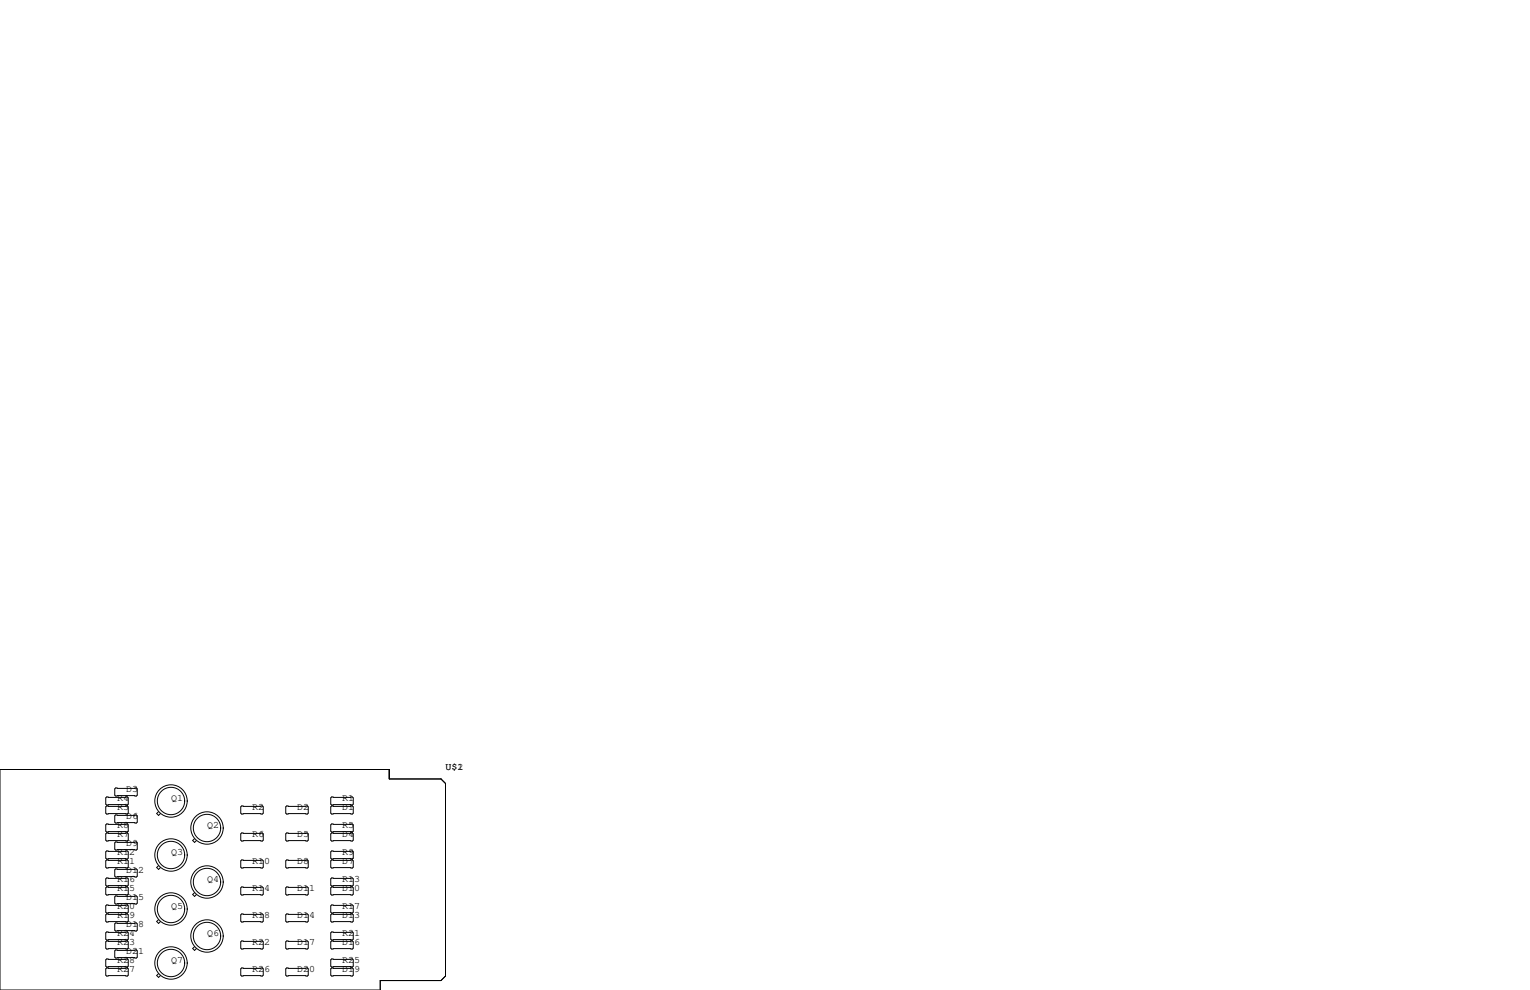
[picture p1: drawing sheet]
<svg xmlns="http://www.w3.org/2000/svg" width="432mm" height="279mm" viewBox="0 0 432 279" stroke-linecap="round" stroke-linejoin="round" font-family="sans-serif">
<g fill="none" stroke="#000" stroke-width=".28">
<path d="M0 217.2h109.9v2.6h14.6l1.2 1.3v54.4l-1.2 1.2h-17.2v2.7h-107.3zM30.1 235.1h5.8l.3 .2v1.8l-.3 .3h-5.8l-.3-.3v-1.8zM30.1 227.5h5.8l.3 .2v1.8l-.3 .2h-5.8l-.3-.2v-1.8zM30.1 224.9h5.8l.3 .3v1.7l-.3 .3h-5.8l-.3-.3v-1.7zM30.1 232.5h5.8l.3 .3v1.8l-.3 .2h-5.8l-.3-.2v-1.8zM32.6 237.6h5.9l.2 .3v1.7l-.2 .3h-5.9l-.2-.3v-1.7zM32.6 222.4h5.9l.2 .2v1.8l-.2 .3h-5.9l-.2-.3v-1.8zM32.6 230h5.9l.2 .3v1.7l-.2 .3h-5.9l-.2-.3v-1.7zM44.8 229.1l-.6 .5 .6 .5 .5-.5M54.9 236.7l-.5 .5 .5 .5 .5-.5M68.2 235.1h5.8l.3 .2v1.8l-.3 .3h-5.8l-.3-.3v-1.8zM68.2 227.5h5.8l.3 .2v1.8l-.3 .2h-5.8l-.3-.2v-1.8z"/>
<path d="M80.9 227.5h5.8l.3 .2v1.8l-.3 .2h-5.8l-.3-.2v-1.8zM80.9 235.1h5.8l.3 .2v1.8l-.3 .3h-5.8l-.3-.3v-1.8zM93.6 224.9h5.8l.3 .3v1.7l-.3 .3h-5.8l-.3-.3v-1.7zM93.6 227.5h5.8l.3 .2v1.8l-.3 .2h-5.8l-.3-.2v-1.8zM93.6 232.5h5.8l.3 .3v1.8l-.3 .2h-5.8l-.3-.2v-1.8zM93.6 235.1h5.8l.3 .2v1.8l-.3 .3h-5.8l-.3-.3v-1.8zM30.1 242.7h5.8l.3 .3v1.7l-.3 .3h-5.8l-.3-.3v-1.7zM30.1 240.2h5.8l.3 .2v1.8l-.3 .2h-5.8l-.3-.2v-1.8zM30.1 247.8h5.8l.3 .2v1.8l-.3 .3h-5.8l-.3-.3v-1.8zM30.1 250.3h5.8l.3 .3v1.7l-.3 .3h-5.8l-.3-.3v-1.7zM30.1 255.4h5.8l.3 .3v1.7l-.3 .3h-5.8l-.3-.3v-1.7zM30.1 257.9h5.8l.3 .3v1.8l-.3 .2h-5.8l-.3-.2v-1.8z"/>
<path d="M32.6 245.2h5.9l.2 .3v1.8l-.2 .2h-5.9l-.2-.2v-1.8zM32.6 252.9h5.9l.2 .2v1.8l-.2 .2h-5.9l-.2-.2v-1.8zM44.8 244.3l-.6 .5 .6 .6 .5-.6M44.8 259.5l-.6 .6 .6 .5 .5-.5M54.9 251.9l-.5 .6 .5 .5 .5-.5M67.9 250.6l.3-.3h5.8l.3 .3v1.7l-.3 .3h-5.8l-.3-.3zM67.9 258.2l.3-.3h5.8l.3 .3v1.8l-.3 .2h-5.8l-.3-.2zM68.2 242.7h5.8l.3 .3v1.7l-.3 .3h-5.8l-.3-.3v-1.7zM80.6 250.6l.3-.3h5.8l.3 .3v1.7l-.3 .3h-5.8l-.3-.3zM80.6 258.2l.3-.3h5.8l.3 .3v1.8l-.3 .2h-5.8l-.3-.2zM80.9 242.7h5.8l.3 .3v1.7l-.3 .3h-5.8l-.3-.3v-1.7zM93.3 248l.3-.2h5.8l.3 .2v1.8l-.3 .3h-5.8l-.3-.3z"/>
<path d="M93.3 250.6l.3-.3h5.8l.3 .3v1.7l-.3 .3h-5.8l-.3-.3zM93.3 255.7l.3-.3h5.8l.3 .3v1.7l-.3 .3h-5.8l-.3-.3zM93.3 258.2l.3-.3h5.8l.3 .3v1.8l-.3 .2h-5.8l-.3-.2zM93.6 242.7h5.8l.3 .3v1.7l-.3 .3h-5.8l-.3-.3v-1.7zM93.6 240.2h5.8l.3 .2v1.8l-.3 .2h-5.8l-.3-.2v-1.8zM30.1 265.6h5.8l.3 .2v1.8l-.3 .2h-5.8l-.3-.2v-1.8zM30.1 263h5.8l.3 .3v1.7l-.3 .3h-5.8l-.3-.3v-1.7zM30.1 270.6h5.8l.3 .3v1.8l-.3 .2h-5.8l-.3-.2v-1.8zM30.1 273.2h5.8l.3 .2v1.8l-.3 .3h-5.8l-.3-.3v-1.8zM32.6 260.5h5.9l.2 .2v1.8l-.2 .3h-5.9l-.2-.3v-1.8zM32.6 268.1h5.9l.2 .3v1.7l-.2 .3h-5.9l-.2-.3v-1.7zM44.8 274.8l-.6 .5 .6 .5 .5-.5"/>
<path d="M54.9 267.2l-.5 .5 .5 .5 .5-.5M67.9 265.8l.3-.2h5.8l.3 .2v1.8l-.3 .2h-5.8l-.3-.2zM67.9 273.4l.3-.2h5.8l.3 .2v1.8l-.3 .3h-5.8l-.3-.3zM80.6 265.8l.3-.2h5.8l.3 .2v1.8l-.3 .2h-5.8l-.3-.2zM80.6 273.4l.3-.2h5.8l.3 .2v1.8l-.3 .3h-5.8l-.3-.3zM93.3 263.3l.3-.3h5.8l.3 .3v1.7l-.3 .3h-5.8l-.3-.3zM93.3 265.8l.3-.2h5.8l.3 .2v1.8l-.3 .2h-5.8l-.3-.2zM93.3 270.9l.3-.3h5.8l.3 .3v1.8l-.3 .2h-5.8l-.3-.2zM93.3 273.4l.3-.2h5.8l.3 .2v1.8l-.3 .3h-5.8l-.3-.3z"/>
<circle cx="48.3" cy="226.1" r="3.9"/>
<circle cx="48.3" cy="226.1" r="4.6"/>
<circle cx="58.4" cy="233.7" r="3.9"/>
<circle cx="58.4" cy="233.7" r="4.6"/>
<circle cx="48.3" cy="256.5" r="4.6"/>
<circle cx="48.3" cy="256.5" r="3.9"/>
<circle cx="48.3" cy="241.3" r="3.9"/>
<circle cx="48.3" cy="241.3" r="4.6"/>
<circle cx="58.4" cy="248.9" r="4.6"/>
<circle cx="58.4" cy="248.9" r="3.9"/>
<circle cx="48.3" cy="271.8" r="4.6"/>
<circle cx="48.3" cy="271.8" r="3.9"/>
<circle cx="58.4" cy="264.2" r="4.6"/>
<circle cx="58.4" cy="264.2" r="3.9"/>
</g>
<g font-size="2.8">
<text x="125.7" y="217.2">U$1</text>
<text x="129.1" y="217.2">2</text>
<text x="33" y="226.1">R4</text>
<text x="35.6" y="223.5">D3</text>
<text x="48.3" y="226.1">Q1</text>
<text x="96.5" y="226.1">R1</text>
<text x="33" y="228.6">R3</text>
<text x="33" y="233.7">R8</text>
<text x="35.6" y="231.1">D6</text>
<text x="58.4" y="233.7">Q2</text>
<text x="71.1" y="228.6">R2</text>
<text x="83.8" y="228.6">D2</text>
<text x="96.5" y="228.6">D1</text>
<text x="96.5" y="233.7">R5</text>
<text x="33" y="236.2">R7</text>
<text x="35.6" y="238.8">D9</text>
<text x="71.1" y="236.2">R6</text>
<text x="83.8" y="236.2">D5</text>
<text x="96.5" y="236.2">D4</text>
<text x="33" y="243.8">R11</text>
<text x="33" y="241.3">R12</text>
<text x="48.3" y="241.3">Q3</text>
<text x="71.1" y="243.8">R10</text>
<text x="83.8" y="243.8">D8</text>
<text x="96.5" y="243.8">D7</text>
<text x="96.5" y="241.3">R9</text>
<text x="33" y="251.5">R15</text>
<text x="33" y="248.9">R16</text>
<text x="35.6" y="246.4">D12</text>
<text x="58.4" y="248.9">Q4</text>
<text x="71.1" y="251.5">R14</text>
<text x="83.8" y="251.5">D11</text>
<text x="96.5" y="251.5">D10</text>
<text x="96.5" y="248.9">R13</text>
<text x="33" y="256.5">R20</text>
<text x="35.6" y="254">D15</text>
<text x="48.3" y="256.5">Q5</text>
<text x="96.5" y="256.5">R17</text>
<text x="33" y="259.1">R19</text>
<text x="35.6" y="261.6">D18</text>
<text x="71.1" y="259.1">R18</text>
<text x="83.8" y="259.1">D14</text>
<text x="96.5" y="259.1">D13</text>
<text x="33" y="266.7">R23</text>
<text x="33" y="264.2">R24</text>
<text x="35.6" y="269.2">D21</text>
<text x="58.4" y="264.2">Q6</text>
<text x="71.1" y="266.7">R22</text>
<text x="83.8" y="266.7">D17</text>
<text x="96.5" y="266.7">D16</text>
<text x="96.5" y="264.2">R21</text>
<text x="33" y="274.3">R27</text>
<text x="33" y="271.8">R28</text>
<text x="48.3" y="271.8">Q7</text>
<text x="71.1" y="274.3">R26</text>
<text x="83.8" y="274.3">D20</text>
<text x="96.5" y="274.3">D19</text>
<text x="96.5" y="271.8">R25</text>
</g>
</svg>
